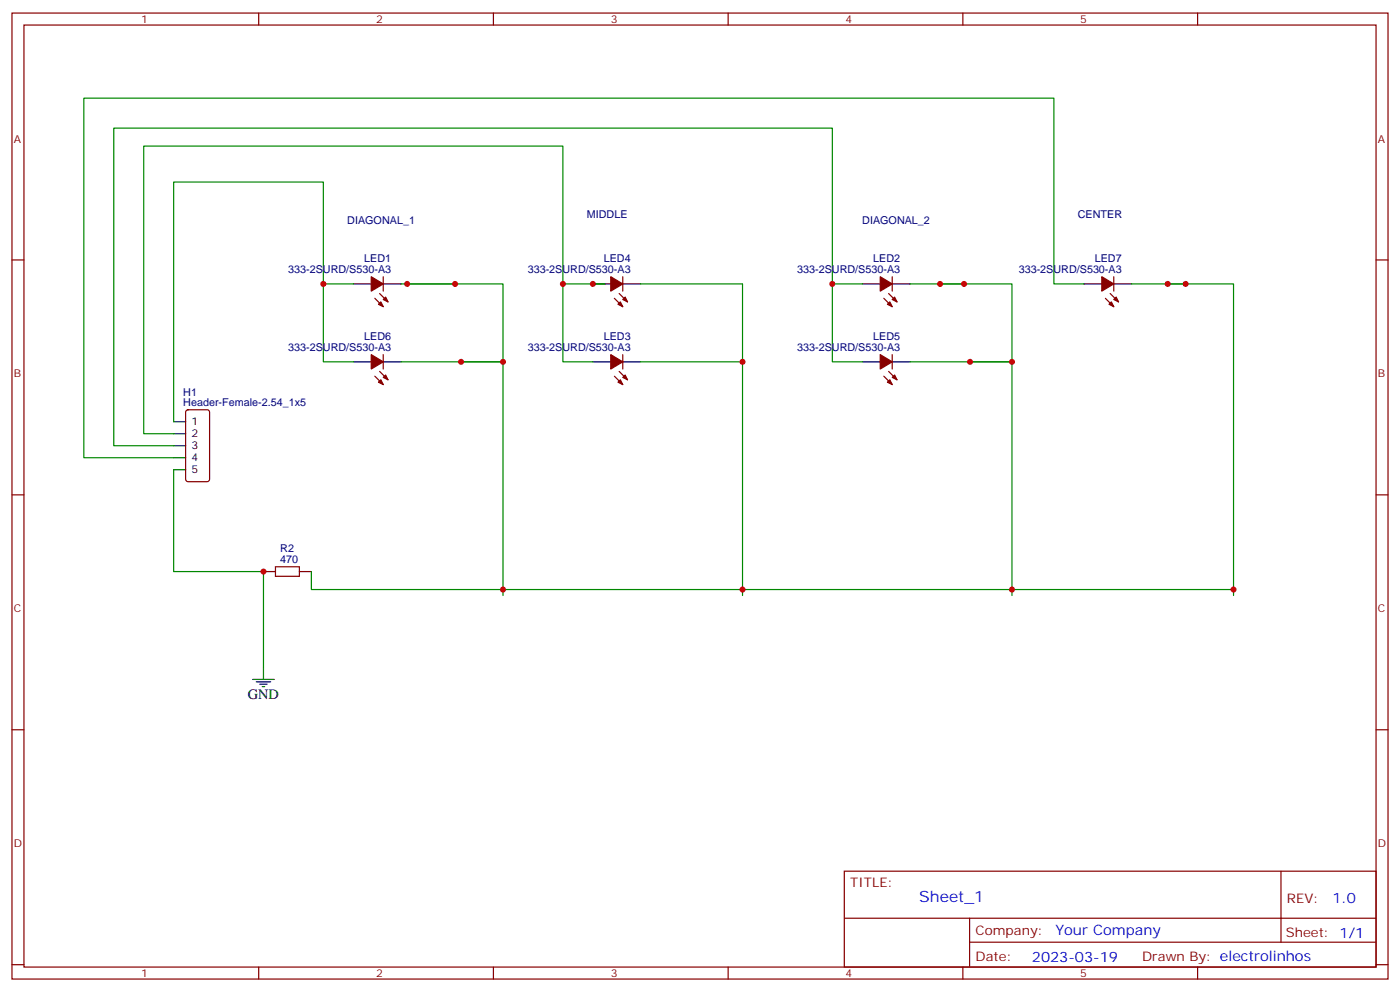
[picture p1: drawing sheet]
<svg xmlns="http://www.w3.org/2000/svg" width="412mm" height="292mm" viewBox="0 0 412 292" stroke-linecap="round" stroke-linejoin="round" font-family="sans-serif">
<g fill="none" stroke="#870000" stroke-width=".35">
<path d="M3.5 3.8h405.4v284.4h-405.4zM7.1 7.4h398.2v277.3h-398.2zM76.2 3.8v3.6M145.3 3.8v3.6M214.5 3.8v3.6M283.6 3.8v3.6M352.8 3.8v3.6M3.5 76.5h3.6M405.3 76.5h3.6M110.4 87.8l2.5 2.5M111.8 86.4l2.5 2.5M112.9 81.5v4.2"/>
<path d="M181 87.8l2.4 2.5M182.4 86.4l2.5 2.5M183.4 81.5v4.2M260.3 87.8l2.5 2.5M261.8 86.4l2.4 2.5M262.8 81.5v4.2M325.6 87.8l2.5 2.5M327 86.4l2.5 2.5M328.1 81.5v4.2M110.4 110.7l2.5 2.5M111.8 109.3l2.5 2.5M112.9 104.4v4.2"/>
<path d="M181 110.7l2.4 2.5M182.4 109.3l2.5 2.5M183.4 104.4v4.2M260.3 110.7l2.5 2.5M261.8 109.3l2.4 2.5M262.8 104.4v4.2M54.9 120.8l.5-.2h5.6l.7 .4v20.1l-.4 .6-5.9 .1-.7-.5v-20zM3.5 145.7h3.6M405.3 145.7h3.6M77.6 168.2h3.5M88.2 168.2h3.5M3.5 214.8h3.6"/>
<path d="M405.3 214.8h3.6M248.7 256.4h156.6v28.3h-156.6zM377.3 256.5v20.8M248.7 270.3h156.5M285.6 277.3h119.6M285.6 270.3v14.1M3.5 284h3.6M76.2 284.7v3.5M145.3 284.7v3.5M214.5 284.7v3.5M283.6 284.7v3.5M352.8 284.7v3.5"/>
<path d="M405.3 284h3.6"/>
</g>
<g fill="none" stroke="#000" stroke-width=".35">
<path d="M104.1 83.6h5.3M112.9 83.6h5.3M174.6 83.6h5.3M183.4 83.6h5.3M254 83.6h5.3M262.8 83.6h5.3M319.3 83.6h5.3M328.1 83.6h5.3M104.1 106.5h5.3M112.9 106.5h5.3M174.6 106.5h5.3M183.4 106.5h5.3"/>
<path d="M254 106.5h5.3M262.8 106.5h5.3M51.2 124.1h3.5M51.2 127.7h3.5M51.2 131.2h3.5M51.2 134.7h3.5M51.2 138.3h3.5M74.4 200h6.4M77.6 196.5v3.5M75.5 200.7h4.2M76.6 201.4h2.1M77.3 202.1h.7"/>
</g>
<g fill="none" stroke="#008700" stroke-width=".35">
<path d="M95.2 83.6h8.9M118.2 83.6h15.9M119.9 83.6h28.3v91.7M165.8 83.6h12.4M188.7 83.6h30v91.7M245.2 83.6h8.8M268.1 83.6h15.9M276.9 83.6h21.2v91.7M319.3 83.6h-8.9v-54.7h-285.7v105.8h26.5M333.4 83.6h15.8M344 83.6h19.4v91.7M104.1 106.5h-8.9v-52.9h-44v70.5"/>
<path d="M118.2 106.5h30h-12.4M174.6 106.5h-8.8v-63.5h-123.5v84.7h8.9M188.7 106.5h30M254 106.5h-8.8v-68.8h-211.7v93.5h17.7M268.1 106.5h30h-12.3M51.2 138.3v29.9h26.4v28.3M91.7 168.2v5.3h271.7"/>
</g>
<g fill="#870000" stroke="#870000" stroke-width=".35">
<path d="M109.4 104.4l3.5 2.1-3.5 2.1z"/>
<path d="M112.9 111.1l.7-.7 .7 1.4z"/>
<path d="M112.2 111.8l.7 1.4-1.4-.7z"/>
<path d="M109.4 81.5l3.5 2.1-3.5 2.1z"/>
<path d="M112.9 88.2l.7-.7 .7 1.4z"/>
<path d="M111.5 89.6l.7-.7 .7 1.4z"/>
<path d="M179.9 81.5l3.5 2.1-3.5 2.1z"/>
<path d="M183.4 88.2l.7-.7 .8 1.4z"/>
<path d="M182 89.6l.7-.7 .7 1.4z"/>
<path d="M179.9 104.4l3.5 2.1-3.5 2.1z"/>
<path d="M183.4 111.1l.7-.7 .8 1.4z"/>
<path d="M182 112.5l.7-.7 .7 1.4z"/>
<path d="M259.3 81.5l3.5 2.1-3.5 2.1z"/>
<path d="M262.8 88.2l.7-.7 .7 1.4z"/>
<path d="M261.4 89.6l.7-.7 .7 1.4z"/>
<path d="M259.3 104.4l3.5 2.1-3.5 2.1z"/>
<path d="M262.8 111.1l.7-.7 .7 1.4z"/>
<path d="M261.4 112.5l.7-.7 .7 1.4z"/>
<path d="M324.6 81.5l3.5 2.1-3.5 2.1z"/>
<path d="M328.1 88.2l.7-.7 .7 1.4z"/>
<path d="M326.7 89.6l.7-.7 .7 1.4z"/>
</g>
<path d="M81.1 166.8h7.1v2.9h-7.1z" fill="none" stroke="#a10000" stroke-width=".35"/>
<g fill="#c00">
<circle cx="165.8" cy="83.6" r=".88"/>
<circle cx="245.2" cy="83.6" r=".88"/>
<circle cx="148.2" cy="106.5" r=".88"/>
<circle cx="148.2" cy="173.5" r=".88"/>
<circle cx="218.7" cy="173.5" r=".88"/>
<circle cx="298.1" cy="173.5" r=".88"/>
<circle cx="363.4" cy="173.5" r=".88"/>
<circle cx="344" cy="83.6" r=".88"/>
<circle cx="349.3" cy="83.6" r=".88"/>
<circle cx="218.7" cy="106.5" r=".88"/>
<circle cx="298.1" cy="106.5" r=".88"/>
<circle cx="285.8" cy="106.5" r=".88"/>
<circle cx="276.9" cy="83.6" r=".88"/>
<circle cx="284" cy="83.6" r=".88"/>
<circle cx="135.8" cy="106.5" r=".88"/>
<circle cx="134.1" cy="83.6" r=".88"/>
<circle cx="119.9" cy="83.6" r=".88"/>
<circle cx="174.6" cy="83.6" r=".88"/>
<circle cx="95.3" cy="83.6" r=".88"/>
<circle cx="77.6" cy="168.2" r=".88"/>
</g>
<text font-size="4.6" fill="#00f" x="270.8" y="265.5">Sheet_1</text>
<text font-size="4.2" x="73" y="205.6">GND</text>
<g font-size="4.2" fill="#00f">
<text x="392.5" y="265.7">1.0</text>
<text x="310.9" y="275.3">Your Company</text>
<text x="304" y="283.1">2023-03-19</text>
</g>
<g font-size="3.9" fill="#800">
<text x="250.5" y="261">TITLE:</text>
<text x="379.1" y="265.7">REV:</text>
<text x="287.4" y="275.2">Company:</text>
<text x="378.7" y="275.8">Sheet: 1/1</text>
<text x="287.4" y="282.9">Date:</text>
<text x="336.4" y="283">Draw</text>
<text x="346.6" y="283">n By: electrolinhos</text>
</g>
<g font-size="3.2" fill="#800">
<text x="41.6" y="6.8">1</text>
<text x="110.8" y="6.8">2</text>
<text x="179.9" y="6.8">3</text>
<text x="249.1" y="6.8">4</text>
<text x="318.2" y="6.8">5</text>
<text x="4.1" y="41.9">A</text>
<text x="405.9" y="41.9">A</text>
<text x="4.1" y="111.1">B</text>
<text x="405.9" y="111.1">B</text>
<text x="4.1" y="180.2">C</text>
<text x="405.9" y="180.2">C</text>
<text x="4.1" y="249.4">D</text>
<text x="405.9" y="249.4">D</text>
<text x="41.6" y="287.7">1</text>
<text x="110.8" y="287.7">2</text>
<text x="179.9" y="287.7">3</text>
<text x="249.1" y="287.7">4</text>
<text x="318.2" y="287.7">5</text>
</g>
<g font-size="3.2" fill="#000080">
<text x="102.3" y="65.9">DIAGONAL_1</text>
<text x="172.9" y="64.2">MIDDLE</text>
<text x="254" y="65.9">DIAGONAL_2</text>
<text x="317.5" y="64.2">CENTER</text>
<text x="107.3" y="77.3">LED1</text>
<text x="177.9" y="77.3">LED4</text>
<text x="257.2" y="77.3">LED2</text>
<text x="322.5" y="77.3">LED7</text>
<text x="84.9" y="80.4">333-2SURD/S530-A3</text>
<text x="155.4" y="80.4">333-2SURD/S530-A3</text>
<text x="234.8" y="80.4">333-2SURD/S530-A3</text>
<text x="300.1" y="80.4">333-2SURD/S530-A3</text>
<text x="107.3" y="100.2">LED6</text>
<text x="177.9" y="100.2">LED3</text>
<text x="257.2" y="100.2">LED5</text>
<text x="84.9" y="103.3">333-2SURD/S530-A3</text>
<text x="155.4" y="103.3">333-2SURD/S530-A3</text>
<text x="234.8" y="103.3">333-2SURD/S530-A3</text>
<text x="54" y="119.6">Header-Female-2.54_1x5</text>
<text x="54" y="116.4">H1</text>
<text x="82.6" y="165.8">470</text>
<text x="82.6" y="162.5">R2</text>
</g>
<g font-size="3.2">
<text x="56.4" y="125.2">1</text>
<text x="56.4" y="128.7">2</text>
<text x="56.4" y="132.3">3</text>
<text x="56.4" y="135.8">4</text>
<text x="56.4" y="139.3">5</text>
</g>
</svg>
